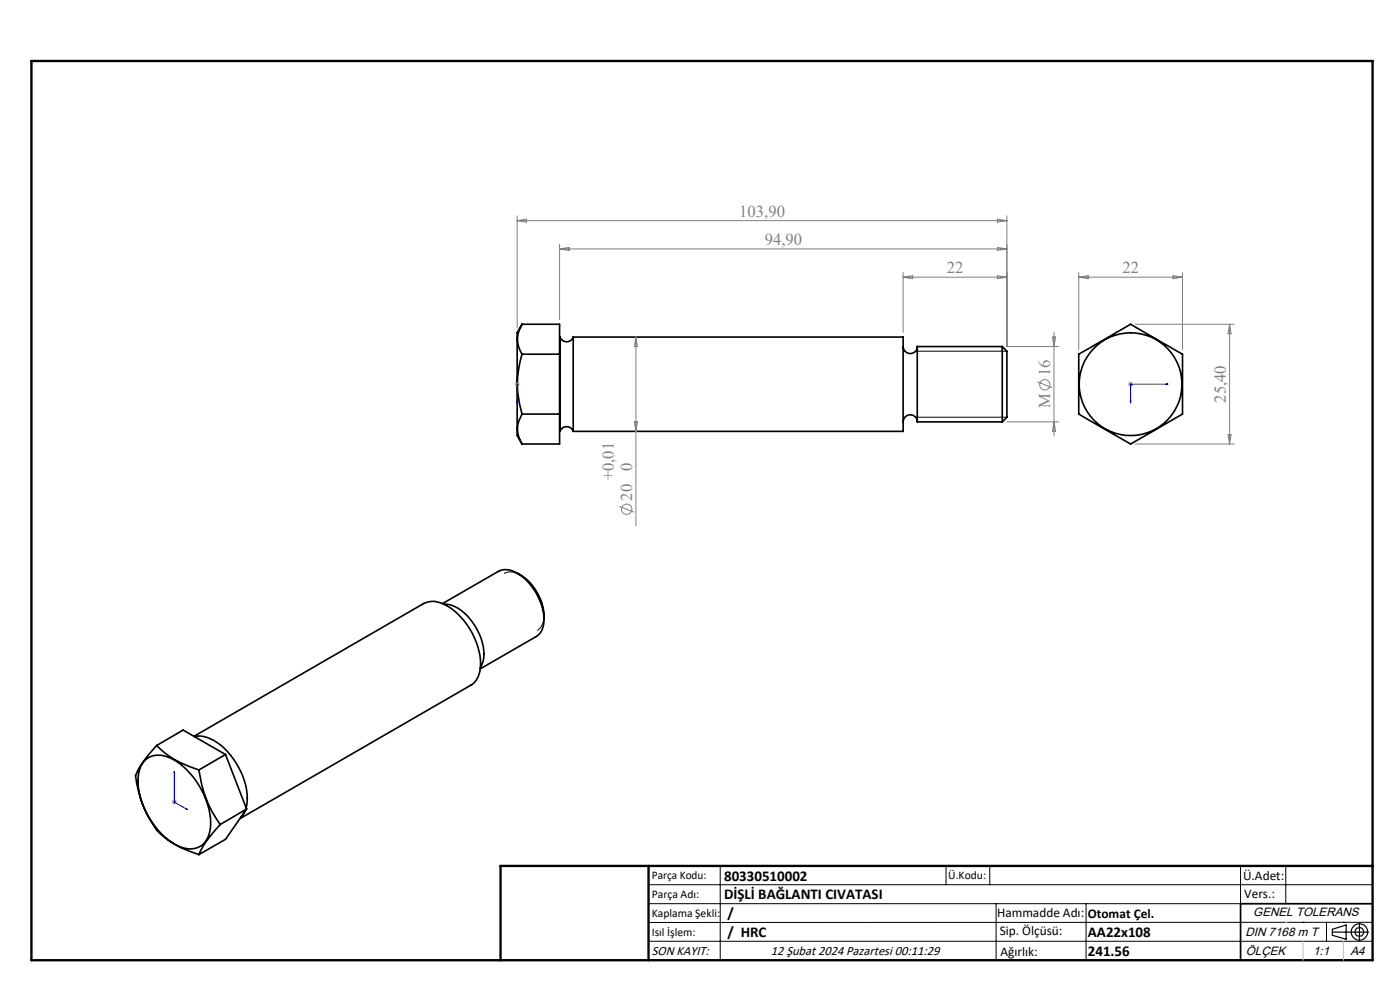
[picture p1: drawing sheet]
<svg xmlns="http://www.w3.org/2000/svg" width="297mm" height="210mm" viewBox="0 0 297 210" stroke-linecap="round" stroke-linejoin="round" font-family="sans-serif">
<g fill="none" stroke="#000" stroke-width=".35">
<path d="M110.7 68.8a5.7 5.7 0 0 0 0 6.3M110.7 75.1a21.1 21.1 0 0 0 0 12.7M110.7 68.8l-1 1.8v21.8l1 1.8M110.7 68.8h8v25.4h-8M110.7 75.1h8M118.7 71.5h.1M118.8 71.5a1.5 1.5 0 0 0 1.4 1 1.5 1.5 0 0 0 1.4-1M118.8 71.5v20M121.6 71.5v20M121.6 71.5h70v20h-70M191.6 73.5a1.5 1.5 0 0 0 1.5 1.5 1.5 1.5 0 0 0 1.5-1.5M194.6 73.5v16"/>
<path d="M194.6 73.5h18M212.6 73.5l1 1v14l-1 1M212.6 73.5v16M228.8 75.1l11.1-6.3 11 6.3v12.7l-11 6.4-3.9-2.2-7.2-4.2zM110.7 87.8a5.7 5.7 0 0 0 0 6.4M110.7 87.8h8M118.7 91.5h.1M118.8 91.5a1.5 1.5 0 0 1 1.4-1 1.5 1.5 0 0 1 1.4 1M191.6 89.5a1.5 1.5 0 0 1 1.5-1.5 1.5 1.5 0 0 1 1.5 1.5M194.6 89.5h18M93.9 128l11.8-6.8a4.2 4.2 0 0 1 4.5 .7 12.2 12.2 0 0 1 5.1 10.6 3.3 3.3 0 0 1-1.6 2.5l-11.8 6.9M94.2 128.2a7.6 7.6 0 0 1 6.1 3.9 11 11 0 0 1 2.2 8.1l-.6 1.3"/>
<path d="M109.7 121.6a10.8 10.8 0 0 1 5.7 9.8M33.2 158.1l-3.1 3.9-1.3 2.5a24.3 24.3 0 0 0 4.4 11.6 19.3 19.3 0 0 0 9 5.2M33.2 158.1a19.6 19.6 0 0 0 9 5.2M33.2 158.1l5.6-3.2 9 5.1M41.1 156.2l48.8-28.2a4.9 4.9 0 0 1 5 .5 15.2 15.2 0 0 1 7 13.1 4.6 4.6 0 0 1-2 3.7l-49 28.3M41.2 156.3a6.6 6.6 0 0 1 5.7 1.8 15.5 15.5 0 0 1 5.5 12.1l-.2 1.2M30.7 161.4a4.5 4.5 0 0 1 5.1-.8 16.5 16.5 0 0 1 8.9 14 5.1 5.1 0 0 1-3 5.3 6.6 6.6 0 0 1-5.9-1.6 16.9 16.9 0 0 1-6.5-13.5 6 6 0 0 1 1.4-3.4zM42.2 163.3a25.2 25.2 0 0 0 4.5 11.6M46.7 174.9l-3.4 4.2-1.1 2.2M47.8 160l-5.6 3.3M47.8 160l4.5 11.6M51.9 172.3l-.8 1.1"/>
<path d="M52.3 171.6l-5.6 3.3M52.3 171.6l-4.5 6.4-5.6 3.3M291.2 191.7h-28v12"/>
<circle cx="239.8" cy="81.5" r="10.9"/>
</g>
<g fill="none" stroke="#808080" stroke-width=".21">
<path d="M109.7 45.8v23.8M109.7 46.8h103.9M109.7 46.8l2-.3v.6zM118.7 51.8v16M118.7 52.8h94.9M118.7 52.8l2-.3v.6zM191.6 58.8h22M191.6 57.8v12.7M191.6 58.8l2-.3v.6zM211.6 46.5l2 .3-2 .3zM211.6 58.5l2 .3-2 .3zM211.6 52.5l2 .3-2 .3z"/>
<path d="M213.6 45.8v27.7h11M228.8 57.8v16.3M228.8 58.8h22.1M228.8 58.8l2.1-.3v.6zM248.8 58.5l2.1 .3-2.1 .3zM250.9 57.8v16.3M134.9 71.5v40M134.9 71.5l.3 2h-.6zM223.3 71.5h.6l-.3 2zM223.6 70.5v22M240.8 68.8h21M260.8 68.8v25.4"/>
<path d="M260.8 68.8l.4 2h-.7zM109.2 81.5h1M109.4 81.1l.7 .7M109.7 81v1M110.1 81.1l-.7 .7M134.6 89.5h.6l-.3 2zM213.6 89.5h11M220.1 81l3.1 1.3M223.6 89.5l.3 2h-.6zM239.4 81.5h.9M239.5 81.1l.7 .7M239.9 81v1"/>
<path d="M240.2 81.1l-.7 .7M240.8 94.2h21M260.5 92.2h.7l-.4 2zM131.4 107.4l3.1 1.2M36.5 170.1h1M36.6 169.8l.7 .7M37 169.6v1M37.3 169.8l-.7 .7"/>
<circle cx="221.6" cy="81.6" r="1.09"/>
<circle cx="132.9" cy="108" r="1.1"/>
</g>
<g fill="none" stroke="#000" stroke-width=".21">
<path d="M191.6 74.5h.4M194.2 74.5h19.4M191.6 88.5h.4M194.2 88.5h19.4M107 121.7a3.4 3.4 0 0 1 3.8 .5 10.5 10.5 0 0 1 4.5 9.7 2.94 2.94 0 0 1-1.4 1.9M137.6 187.7h153.6M137.6 191.7h153.6M137.6 199.7h153.6M152.8 183.7v20M200.7 183.7v4M210 183.7v4M211.3 191.7v12"/>
<path d="M230.4 191.7v12M263.2 183.7v20M272.8 183.7v8M276.4 195.6h.1M281.4 195.6v4.1M285 195.6h.1M291.2 195.6l-153.6 .1"/>
</g>
<g fill="none" stroke="#000" stroke-width=".25">
<path d="M282.6 197.7h7.8M282.6 197.1l3-.9v3l-3-.8zM288.4 195.8v3.8M106.2 203.7h185"/>
<circle cx="288.4" cy="197.7" r="1.74"/>
<circle cx="288.4" cy="197.7" r=".93"/>
</g>
<path d="M109.7 85.5v-.4v.4M109.7 81.4v.2zM109.7 81.5h.1M109.7 81.5v4M239.7 85.1h.3l-.1 .4zM247.4 81.4l.4 .1-.4 .1zM247.8 81.5h-7.9v4M37 163.6v.4l-.1-.1zM37 163.6v6.5l2.8 1.7M39.5 171.5l.3 .3-.3-.1z" fill="none" stroke="#00f" stroke-width=".21"/>
<path d="M6.7 12.9h284.5v190.8h-284.5zM137.6 183.7v20M291.2 183.7h-185v20" fill="none" stroke="#000" stroke-width=".5"/>
<path d="M276.4 199.7v4M285 199.7v4" fill="none" stroke="#c0c0c0" stroke-width=".21"/>
<path d="M272.8 195.6h.1" fill="none" stroke="#c0c0c0" stroke-width=".25"/>
<g fill="#00f">
<path d="M109.7 85.1v.4zM109.7 81.4v.2z"/>
<path d="M39.5 171.5l.3 .3-.3-.1zM37 163.6v.4l-.1-.1z"/>
<path d="M239.7 85.1h.3l-.1 .4zM247.4 81.4l.4 .1-.4 .1z"/>
</g>
<g font-size="3.5" fill="#808080">
<text x="156.8" y="45.9">103,90</text>
<text x="162.2" y="51.9">94,90</text>
<text x="200.9" y="57.9">22</text>
<text x="238.1" y="57.9">22</text>
<text x="222.8" y="79.8" transform="rotate(-90 222.8 79.8)">16</text>
<text x="222.8" y="86.6" transform="rotate(-90 222.8 86.6)">M</text>
<text x="260" y="85.4" transform="rotate(-90 260 85.4)">25,40</text>
<text x="130.2" y="101.9" transform="rotate(-90 130.2 101.9)">+0,01</text>
<text x="134.1" y="99.9" transform="rotate(-90 134.1 99.9)">0</text>
<text x="134.1" y="106.2" transform="rotate(-90 134.1 106.2)">20</text>
</g>
<g font-size="3.2">
<text x="153.6" y="190.8">DİŞLİ BAĞLANTI CIVATASI</text>
<text x="153.6" y="186.8">80330510002</text>
<text x="154.3" y="194.8">/</text>
<text x="154.3" y="198.8">/ HRC</text>
<text x="230.8" y="198.7">AA22x108</text>
<text x="230.8" y="202.8">241.56</text>
</g>
<g font-size="2.8">
<text x="263.7" y="186.7">Ü.Adet:</text>
<text x="263.9" y="190.5">Vers.:</text>
<text x="211.5" y="194.5">Hammadde Adı:</text>
<text x="230.8" y="194.7">Otomat Çel.</text>
<text x="138.3" y="202.6">SON KAYIT:</text>
<text x="163.5" y="202.6">12 Şubat 2024 Pazartesi 00:11:29</text>
<text x="212.1" y="198.4">Sip. Ölçüsü:</text>
<text x="212.2" y="202.7">Ağırlık:</text>
</g>
<g font-size="2.6">
<text x="265.9" y="194.4">GENEL TOLERANS</text>
<text x="264.2" y="198.5">DIN 7168 m T</text>
<text x="264.3" y="202.6">ÖLÇEK</text>
<text x="278.5" y="202.6">1:1</text>
<text x="286.5" y="202.6">A4</text>
</g>
<g font-size="2.5">
<text x="138.3" y="186.4">Parça Kodu:</text>
<text x="138.3" y="190.5">Parça Adı:</text>
<text x="201.2" y="186.5">Ü.Kodu:</text>
<text x="138.3" y="194.5">Kaplama Şekli:</text>
<text x="138.3" y="198.6">Isıl İşlem:</text>
</g>
</svg>
